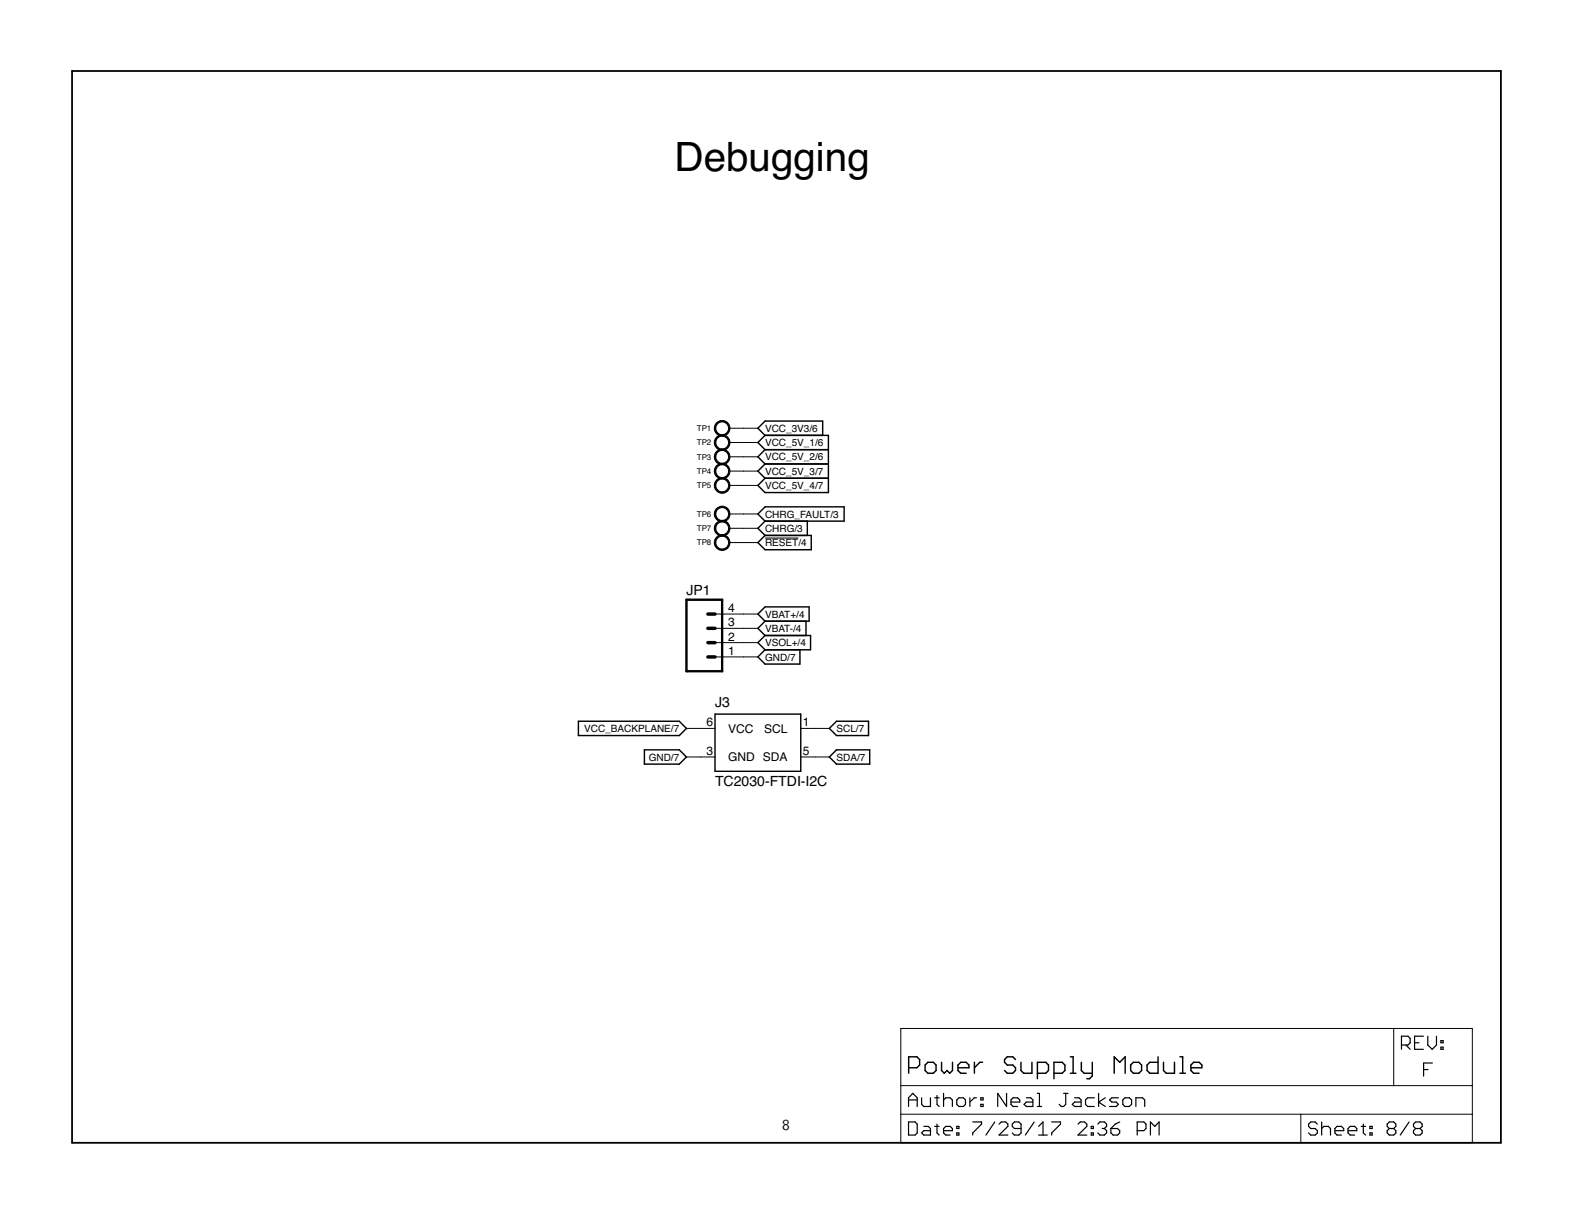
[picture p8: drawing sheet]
<svg xmlns="http://www.w3.org/2000/svg" width="279mm" height="216mm" viewBox="0 0 279 216" stroke-linecap="round" stroke-linejoin="round" font-family="sans-serif">
<g fill="none" stroke="#000" stroke-width=".25">
<path d="M136 77.4l-1.3-1.3 1.3-1.3h10.2v2.6M136 77.4h11.2v10.1h-11.2l-1.3-1.2 1.3-1.3M136 77.4l-1.3 1.2 1.3 1.3M136 79.9h11.2M136 79.9l-1.3 1.3 1.3 1.2M134.7 96.4l1.3-1.3h8.2v2.6h-8.2zM134.7 91.3l1.3-1.2h14v2.5h-14zM136 92.6l-1.3 1.3 1.3 1.2M136 82.4h11.2M136 82.4l-1.3 1.3 1.3 1.3M136 85h11.2M143.5 92.6v2.5"/>
<path d="M134.7 109.1l1.3-1.3h7.8v2.6h-7.8zM136 115.5l-1.3 1.2 1.3 1.3h6.2v-2.5M136 112.9h8.1v2.6h-8.1M136 110.4l-1.3 1.3 1.3 1.2M136 112.9l-1.3 1.3 1.3 1.3M143.3 110.4v2.5M102.8 128.2h17.9l1.3 1.2-1.3 1.3h-17.9zM114.5 133.2h6.2l1.3 1.3-1.3 1.3h-6.2zM127.1 126.9h15.2v10.2h-15.2zM147.4 134.5l1.3-1.3h5.9v2.6h-5.9zM148.7 128.2h5.7v2.5h-5.7l-1.3-1.3zM161.5 189.7h1.5l.4-.4v-1l-.4-.5h-1.5v2.9"/>
<path d="M164.4 189.3l.5-.5h1l.5 .5v.9l-.5 .5h-1l-.5-.5zM167.3 188.8v1.4l.5 .5 .5-.5 .5 .5 .5-.5v-1.4M170.3 189.7h1.9v-.4l-.5-.5h-.9l-.5 .5v.9l.5 .5h.9M173.2 188.8v1.9M174.6 188.8h-.4l-1 .9M180.5 188.3l-.5-.5h-1l-.5 .5v.5l.5 .5h1l.5 .4v.5l-.5 .5h-1l-.5-.5M181.5 188.8v1.4l.4 .5h1.5v-1.9M184.4 190.7h1.5l.5-.5v-.9l-.5-.5h-1.5v2.9M187.3 190.7h1.5l.5-.5v-.9l-.5-.5h-1.5v2.9M190.2 187.8h.5v2.9M190.2 190.7h1M192.2 188.8v1.4l.5 .5h1.4"/>
<path d="M194.1 188.8v2.4l-.4 .5h-.5M198 190.7v-2.9l1 1 1-1v2.9M201 189.3l.4-.5h1l.5 .5v.9l-.5 .5h-1l-.4-.5zM205.8 187.8v2.9h-1.4l-.5-.5v-.9l.5-.5h1.4M206.8 188.8v1.4l.5 .5h1.4v-1.9M209.7 187.8h.5v2.9M209.7 190.7h1M211.7 189.7h1.9v-.4l-.5-.5h-.9l-.5 .5v.9l.5 .5h.9"/>
</g>
<g fill="none" stroke="#000" stroke-width=".18">
<path d="M129.6 76.1h5.1M129.6 78.6h5.1M129.6 81.2h5.1M129.6 83.7h5.1M129.6 86.3h5.1M129.6 91.3h5.1M129.6 93.9h5.1M129.6 96.4h5.1M136 95.6h5.9M127.1 116.7h7.6M127.1 114.2h7.6M127.1 111.7h7.6"/>
<path d="M127.1 109.1h7.6M122 134.5h5.1M122 129.4h5.1M142.3 134.5h5.1M142.3 129.4h5.1M160.1 182.8h101.6v20.3h-101.6zM160.1 192.9h101.6M160.1 198h101.6M231.2 198v5.1M247.7 182.8v10.1"/>
</g>
<path d="M12.8 12.6h254v190.5h-254z" fill="none" stroke="#000" stroke-width=".32"/>
<g fill="none" stroke="#000" stroke-width=".21">
<path d="M161.5 196.6v-1.5l.7-.8 .8 .8v1.5M161.5 199.4h1.1l.4 .3v1.6l-.4 .4h-1.1zM161.5 195.5h1.5M163.8 195.1v1.1l.4 .4h1.2v-1.5M166.1 195.1h.8M166.5 194.7v1.5l.4 .4M166.5 199.7v1.6l.4 .4M167.7 194.3v2.3M167.7 195.5l.4-.4h.8l.4 .4v1.1M170.4 195.1h.8l.4 .4v.7l-.4 .4h-.8l-.3-.4v-.7zM172.4 195.1v1.5M172.9 199.4h1.6v.3l-1.6 1.6v.4"/>
<path d="M173.5 195.1h-.3l-.8 .7M174.3 195.1h.4v.4h-.4zM174.3 196.2h.4v.4h-.4zM176.8 199.4l-1.6 2.3M177.6 199.7l.4-.3h.8l.3 .3v.5l-1.5 1.5h1.5M178.9 194.3v2.3l-1.6-2.3v2.3M179.7 195.8h1.6v-.3l-.5-.4h-.7l-.4 .4v.7l.4 .4h.7M182.4 195.1h.8l.4 .4v1.1h-1.2l-.4-.4 .4-.4h1.2M183.8 199.4l-1.6 2.3M184.4 196.6h.7M184.4 194.3h.3v2.3M186.9 199.4h1.6v.3l-1.6 1.6v.4"/>
<path d="M189 194.3h.8M189.4 194.3v1.9l-.4 .4h-.4l-.3-.4M191 195.1h.8l.4 .4v1.1h-1.2l-.4-.4 .4-.4h1.2M191.6 199.7l.4-.3h.8l.4 .3v.5l-1.6 1.5h1.6M194.5 195.1h-1.2l-.4 .4v.7l.4 .4h1.2M195.1 199.7l.4-.3h.8l.4 .3v.5l-.4 .3M195.3 194.3v2.3M196.4 195.1l-1.1 .7 1.1 .8M198.8 195.1h-1.2l-.4 .4 .4 .3h.8l.4 .4-.4 .4h-1.2M199 199.4l-.8 .3-.8 .8M199.6 195.5l.3-.4h.8l.4 .4v.7l-.4 .4h-.8l-.3-.4zM201.9 196.6v-1.5h1.2l.4 .4v1.1"/>
<path d="M234.1 199.7l-.4-.3h-.7l-.4 .3v.5l.4 .3h.7l.4 .4v.4l-.4 .4h-.7l-.4-.4M234.9 199.4v2.3M242.3 199.7v1.6l.4 .4M249.1 185.7h1.2l.3-.4v-.8l-.3-.4h-1.2v2.4M249.9 185.7l.7 .8M250.4 199.4l-1.5 2.3M251.4 185.3h.8M253 184.1h-1.6v2.4h1.6M253 190.1h.8M253.8 184.1v1.6l.8 .8 .7-.8v-1.6M254.6 188.9h-1.6v2.3M256.1 186.1h.4v.4h-.4z"/>
<path d="M256.1 184.9h.4v.4h-.4zM164.2 200.2h.8l.4 .3v1.2h-1.2l-.4-.4 .4-.4h1.2M166.1 200.2h.8M167.7 200.9h1.6v-.4l-.4-.3h-.8l-.4 .3v.8l.4 .4h.8M170.1 201.3h.3v.4h-.3zM170.1 200.2h.3v.3h-.3zM181.5 200.5h-1.2l-.4-.3v-.5l.4-.3h.8l.4 .3v1.6l-.4 .4h-.8l-.4-.4M184.6 201.7h1.5M184.6 200.2l.8-.8v2.3M194 201.3h.3v.4h-.3zM194 200.2h.3v.3h-.3zM195.9 200.5h.4"/>
<path d="M196.3 200.5l.4 .4v.4l-.4 .4h-.8l-.4-.4M197.4 200.5h1.2l.4 .4v.4l-.4 .4h-.8l-.4-.4zM202.1 200.9h1.2l.4-.4v-.8l-.4-.3h-1.2v2.3M204.5 201.7v-2.3l.8 .8 .7-.8v2.3M234.9 200.5l.4-.3h.8l.4 .3v1.2M237.3 200.9h1.5v-.4l-.4-.3h-.8l-.3 .3v.8l.3 .4h.8M239.6 200.9h1.6v-.4l-.4-.3h-.8l-.4 .3v.8l.4 .4h.8M241.9 200.2h.8M243.5 201.3h.4v.4h-.4zM243.5 200.2h.4v.3h-.4zM246.9 200.5l-.4 .4v.4l.4 .4h.8l.4-.4v-.4l-.4-.4M246.9 200.5l-.4-.3v-.5l.4-.3h.8l.4 .3v.5l-.4 .3"/>
<path d="M246.9 200.5h.8M251.6 200.5l-.4 .4v.4l.4 .4h.8l.4-.4v-.4l-.4-.4M251.6 200.5l-.4-.3v-.5l.4-.3h.8l.4 .3v.5l-.4 .3M251.6 200.5h.8"/>
</g>
<path d="M125.8 116.7h1.3M125.8 114.2h1.3M125.8 111.7h1.3M125.8 109.1h1.3" fill="none" stroke="#000" stroke-width=".61"/>
<path d="M122 106.6h6.4v12.7h-6.4z" fill="none" stroke="#000" stroke-width=".42"/>
<g fill="#000" stroke="#000" stroke-width=".18">
<path d="M127.3 75.1a1.4 1.4 0 0 1 2.2 .3 1.4 1.4 0 0 1-.8 2 1.4 1.4 0 0 1-1.7-1.3h.2a1.15 1.15 0 0 1 1.6-1.1 1.15 1.15 0 0 1 .3 2 1.15 1.15 0 0 1-1.8-.6l-.1-.3h-.2z" fill-rule="evenodd"/>
<path d="M127.3 77.7a1.4 1.4 0 0 1 2.2 .2 1.4 1.4 0 0 1-.8 2.1 1.4 1.4 0 0 1-1.7-1.4h.2a1.15 1.15 0 0 1 1.6-1 1.15 1.15 0 0 1 .3 1.9 1.15 1.15 0 0 1-1.8-.6l-.1-.3h-.2z" fill-rule="evenodd"/>
<path d="M127.3 80.2a1.4 1.4 0 0 1 2.2 .3 1.4 1.4 0 0 1-.8 2 1.4 1.4 0 0 1-1.7-1.3h.2a1.15 1.15 0 0 1 1.6-1.1 1.15 1.15 0 0 1 .3 1.9 1.15 1.15 0 0 1-1.8-.5l-.1-.3h-.2z" fill-rule="evenodd"/>
<path d="M127.3 82.8a1.4 1.4 0 0 1 2.2 .2 1.4 1.4 0 0 1-.8 2.1 1.4 1.4 0 0 1-1.7-1.4h.2a1.15 1.15 0 0 1 1.6-1 1.15 1.15 0 0 1 .3 1.9 1.15 1.15 0 0 1-1.8-.6l-.1-.3h-.2z" fill-rule="evenodd"/>
<path d="M127.3 85.3a1.4 1.4 0 0 1 2.2 .2 1.4 1.4 0 0 1-.8 2.1 1.4 1.4 0 0 1-1.7-1.3h.2a1.15 1.15 0 0 1 1.6-1.1 1.15 1.15 0 0 1 .3 1.9 1.15 1.15 0 0 1-1.8-.5l-.1-.3h-.2z" fill-rule="evenodd"/>
<path d="M127.3 90.4a1.4 1.4 0 0 1 2.2 .2 1.4 1.4 0 0 1-.8 2.1 1.4 1.4 0 0 1-1.7-1.4h.2a1.15 1.15 0 0 1 1.6-1 1.15 1.15 0 0 1 .3 1.9 1.15 1.15 0 0 1-1.8-.6l-.1-.3h-.2l.1-.6z" fill-rule="evenodd"/>
<path d="M127.3 92.9a1.4 1.4 0 0 1 2.2 .3 1.4 1.4 0 0 1-.8 2 1.4 1.4 0 0 1-1.7-1.3h.2a1.15 1.15 0 0 1 1.6-1.1 1.15 1.15 0 0 1 .3 1.9 1.15 1.15 0 0 1-1.8-.5l-.1-.3h-.2l.1-.7z" fill-rule="evenodd"/>
<path d="M127.3 95.5a1.4 1.4 0 0 1 2.2 .2 1.4 1.4 0 0 1-.8 2.1 1.4 1.4 0 0 1-1.7-1.4h.2a1.15 1.15 0 0 1 1.6-1 1.15 1.15 0 0 1 .3 1.9 1.15 1.15 0 0 1-1.8-.6l-.1-.3h-.2l.1-.7z" fill-rule="evenodd"/>
</g>
<text font-size="7.2" x="119.9" y="30.4">Debugging</text>
<text font-size="2.7" x="139" y="200.9">8</text>
<g font-size="2.5">
<text x="122" y="105.8">JP1</text>
<text x="127.1" y="125.6">J3</text>
<text x="127.1" y="139.6">TC2030-FTDI-I2C</text>
</g>
<g font-size="2.1">
<text x="129.4" y="113.8">2</text>
<text x="129.4" y="111.3">3</text>
<text x="129.4" y="108.8">4</text>
<text x="129.4" y="116.4">1</text>
<text x="125.5" y="129.1">6</text>
<text x="129.4" y="130.2">VCC</text>
<text x="135.8" y="130.2">SCL</text>
<text x="142.7" y="129.1">1</text>
<text x="125.5" y="134.2">3</text>
<text x="129.4" y="135.3">GND SDA</text>
<text x="142.7" y="134.2">5</text>
</g>
<g font-size="1.8">
<text x="136" y="76.7">VCC_3V3/6</text>
<text x="136" y="79.3">VCC_5V_1/6</text>
<text x="136" y="81.8">VCC_5V_2/6</text>
<text x="136" y="84.4">VCC_5V_3/7</text>
<text x="136" y="86.9">VCC_5V_4/7</text>
<text x="136" y="94.5">CHRG/3</text>
<text x="136" y="92">CHRG_FAULT/3</text>
<text x="136" y="97.1">RESET/4</text>
<text x="136" y="109.8">VBAT+/4</text>
<text x="136" y="112.3">VBAT-/4</text>
<text x="136" y="117.4">GND/7</text>
<text x="136" y="114.8">VSOL+/4</text>
<text x="103.8" y="130.1">VCC_BACKPLANE/7</text>
<text x="148.7" y="130.1">SCL/7</text>
<text x="115.3" y="135.1">GND/7</text>
<text x="148.7" y="135.1">SDA/7</text>
</g>
<g font-size="1.4">
<text x="123.8" y="76.6">TP1</text>
<text x="123.8" y="79.2">TP2</text>
<text x="123.8" y="81.7">TP3</text>
<text x="123.8" y="84.2">TP4</text>
<text x="123.8" y="86.8">TP5</text>
<text x="123.8" y="91.8">TP6</text>
<text x="123.8" y="94.4">TP7</text>
<text x="123.8" y="96.9">TP8</text>
</g>
</svg>
